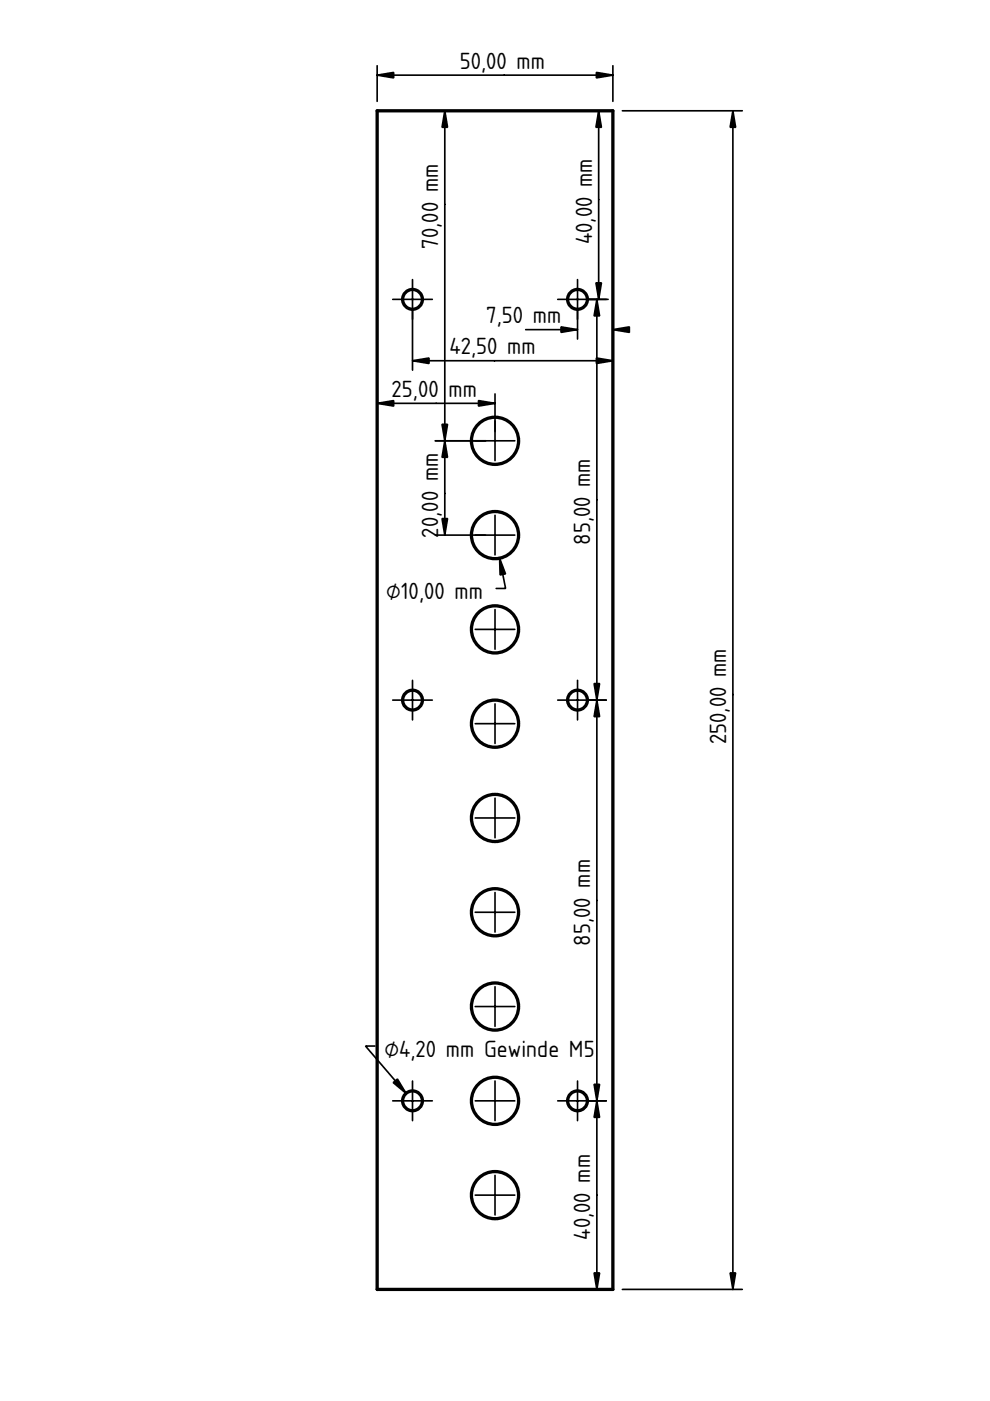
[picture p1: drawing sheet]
<svg xmlns="http://www.w3.org/2000/svg" width="210mm" height="297mm" viewBox="0 0 210 297" stroke-linecap="round" stroke-linejoin="round" font-family="sans-serif">
<path d="M105 148.4h.1" fill="none" stroke="#000" stroke-width=".21"/>
<g fill="#fff">
<circle cx="105" cy="133.4" r="5"/>
<circle cx="105" cy="93.5" r="5"/>
<circle cx="105" cy="233.4" r="5"/>
<circle cx="105" cy="193.4" r="5"/>
<circle cx="105" cy="173.4" r="5"/>
<circle cx="105" cy="153.4" r="5"/>
</g>
<path d="M105 148.4h.1" fill="none" stroke="#000" stroke-width=".21"/>
<g fill="#fff">
<circle cx="105" cy="113.5" r="5"/>
<circle cx="105" cy="253.4" r="5"/>
<circle cx="105" cy="213.4" r="5"/>
<circle cx="122.4" cy="233.4" r="2.1"/>
<circle cx="87.5" cy="148.4" r="2.1"/>
<circle cx="122.4" cy="148.4" r="2.1"/>
<circle cx="87.5" cy="233.4" r="2.1"/>
<circle cx="122.4" cy="63.5" r="2.1"/>
<circle cx="87.5" cy="63.5" r="2.1"/>
</g>
<g fill="none" stroke="#000" stroke-width=".7">
<path d="M80 23.5h49.9v249.9h-49.9z"/>
<circle cx="87.5" cy="63.5" r="2.1"/>
<circle cx="122.4" cy="63.5" r="2.1"/>
<circle cx="105" cy="93.5" r="5"/>
<circle cx="105" cy="113.5" r="5"/>
<circle cx="105" cy="133.4" r="5"/>
<circle cx="87.5" cy="148.4" r="2.1"/>
<circle cx="105" cy="153.4" r="5"/>
<circle cx="122.4" cy="148.4" r="2.1"/>
<circle cx="105" cy="173.4" r="5"/>
<circle cx="105" cy="193.4" r="5"/>
<circle cx="105" cy="213.4" r="5"/>
<circle cx="87.5" cy="233.4" r="2.1"/>
<circle cx="105" cy="233.4" r="5"/>
<circle cx="122.4" cy="233.4" r="2.1"/>
<circle cx="105" cy="253.4" r="5"/>
</g>
<g fill="#000" stroke="#000" stroke-width=".35">
<path d="M80 15.9l3.5-.5v1.1zM126.4 15.4l3.5 .5-3.5 .6zM94.3 23.5l.6 3.5h-1.2zM126.9 23.5l.6 3.5h-1.1zM155.4 23.5l.6 3.5h-1.2zM87.5 76.5l3.5-.6v1.2zM118.9 69.3l3.5 .6-3.5 .6zM126.5 63.5l.6 3.5h-1.1zM126.4 60h1.1l-.6 3.5zM126.4 75.9l3.5 .6-3.5 .6zM129.9 69.9l3.5-.6v1.2zM80 85.5l3.5-.6v1.2z"/>
<path d="M93.7 90h1.2l-.6 3.5zM94.3 93.5l.6 3.5h-1.2zM101.5 84.9l3.5 .6-3.5 .6zM93.7 110h1.2l-.6 3.5zM105.9 118.4l1.3 3.3-1.2 .2zM126 144.9h1.1l-.6 3.5zM126.5 148.4l.6 3.5h-1.1zM83.4 229.5l.9-.7 1.8 3zM126 229.9h1.1l-.6 3.5zM126.5 233.4l.6 3.5h-1.1zM126 269.9h1.1l-.6 3.5zM154.8 269.9h1.2l-.6 3.5z"/>
<path d="M87.5 59.3v8.4zM83.3 63.5h8.4z" fill-rule="evenodd"/>
<path d="M122.4 59.3v8.4zM118.2 63.5h8.4z" fill-rule="evenodd"/>
<path d="M105 89.3v8.4zM100.8 93.5h8.4z" fill-rule="evenodd"/>
<path d="M105 109.3v8.3zM100.8 113.5h8.4z" fill-rule="evenodd"/>
<path d="M105 129.2v8.4zM100.8 133.4h8.4z" fill-rule="evenodd"/>
<path d="M87.5 144.2v8.4zM83.3 148.4h8.4z" fill-rule="evenodd"/>
<path d="M105 149.2v8.4zM100.8 153.4h8.4z" fill-rule="evenodd"/>
<path d="M122.4 144.2v8.4zM118.2 148.4h8.4z" fill-rule="evenodd"/>
<path d="M105 169.2v8.4zM100.8 173.4h8.4z" fill-rule="evenodd"/>
<path d="M105 189.2v8.4zM100.8 193.4h8.4z" fill-rule="evenodd"/>
<path d="M105 209.2v8.4zM100.8 213.4h8.4z" fill-rule="evenodd"/>
<path d="M87.5 229.2v8.4zM83.3 233.4h8.4z" fill-rule="evenodd"/>
<path d="M105 229.2v8.4zM100.8 233.4h8.4z" fill-rule="evenodd"/>
<path d="M122.4 229.2v8.4zM118.2 233.4h8.4z" fill-rule="evenodd"/>
<path d="M105 249.2v8.4zM100.8 253.4h8.4z" fill-rule="evenodd"/>
</g>
<path d="M105 148.4h.1" fill="none" stroke="#000" stroke-width=".21"/>
<g fill="none" stroke="#000" stroke-width=".35">
<path d="M80 13.9v7.6M80 15.9h49.9M129.9 13.9v7.6M92.3 23.5h10.7M94.3 23.5v90M124.4 23.5h4.5M126.9 23.5v40M131.9 23.5h25.5M155.4 23.5v249.9M87.5 65.5v13M87.5 76.5h42.4M111.5 69.9h10.9"/>
<path d="M122.4 65.5v6.4M124.4 63.5h4.5M126.5 63.5v209.9M129.9 65.5v13M80 83.5v8M80 85.5h25M92.3 93.5h10.7M105 83.5v8M92.3 113.5h10.7M105.9 118.4l1.3 6.4h-2M124.4 148.4h4.1M79.5 221.8h-2l8.6 10"/>
<path d="M124.4 233.4h4.1M124.4 273.4h4.1M131.9 273.4h25.5"/>
</g>
<g font-size="4.7">
<text x="97.5" y="14.5">50,00 mm</text>
<text x="92.9" y="52.7" transform="rotate(-90 92.9 52.7)">70,00 mm</text>
<text x="125.5" y="51.8" transform="rotate(-90 125.5 51.8)">40,00 mm</text>
<text x="103.1" y="68.5">7,50 mm</text>
<text x="95.3" y="75.1">42,50 mm</text>
<text x="83" y="84.1">25,00</text>
<text x="95.1" y="84.1">mm</text>
<text x="92.9" y="114" transform="rotate(-90 92.9 114)">20,00 mm</text>
<text x="125.1" y="115.5" transform="rotate(-90 125.1 115.5)">85,00 mm</text>
<text x="81.9" y="127.1">⌀10,00 mm</text>
<text x="154" y="157.8" transform="rotate(-90 154 157.8)">250,00 mm</text>
<text x="125.1" y="200.5" transform="rotate(-90 125.1 200.5)">85,00 mm</text>
<text x="81.5" y="224.1">⌀4,20 mm Gewinde M5</text>
<text x="125.1" y="262.9" transform="rotate(-90 125.1 262.9)">40,00 mm</text>
</g>
</svg>
